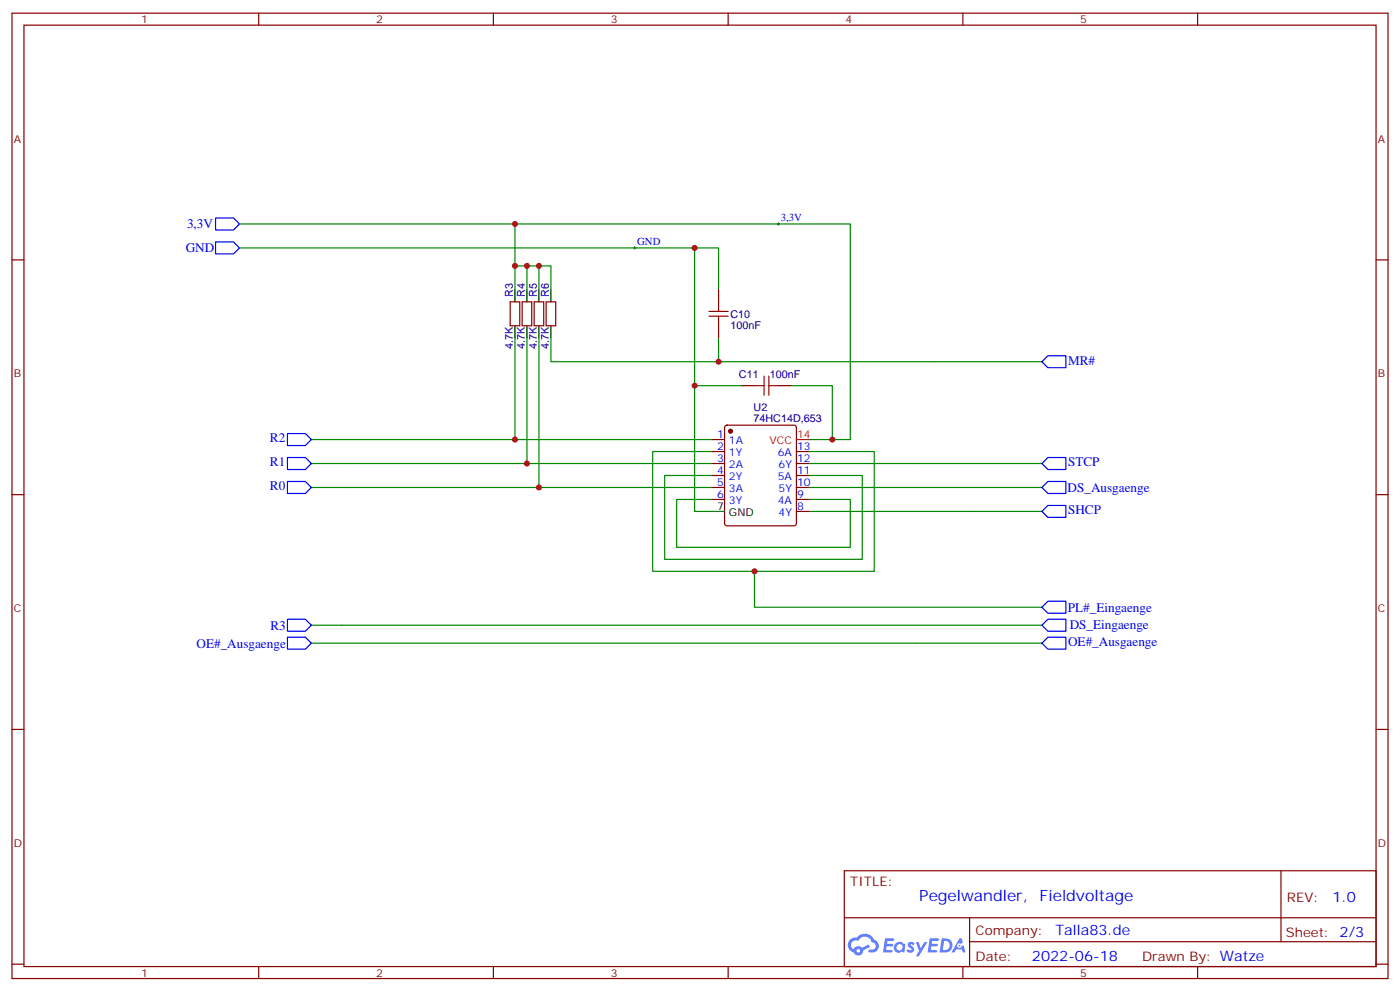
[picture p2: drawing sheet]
<svg xmlns="http://www.w3.org/2000/svg" width="412mm" height="292mm" viewBox="0 0 412 292" stroke-linecap="round" stroke-linejoin="round" font-family="sans-serif">
<g fill="none" stroke="#870000" stroke-width=".35">
<path d="M3.5 3.9h405.4v284.3h-405.4zM7.1 7.4h398.2v277.3h-398.2zM76.2 3.9v3.5M145.3 3.9v3.5M214.5 3.9v3.5M283.6 3.9v3.5M352.8 3.9v3.5M3.5 76.6h3.6M405.3 76.6h3.6M3.5 145.7h3.6M405.3 145.7h3.6M3.5 214.8h3.6"/>
<path d="M405.3 214.8h3.6M248.7 256.5h156.6v28.2h-156.6zM377.3 256.5v20.9M248.7 270.3h156.5M285.6 277.4h119.6M285.6 270.3v14.1M3.5 284h3.6M76.2 284.7v3.5M145.3 284.7v3.5M214.5 284.7v3.5M283.6 284.7v3.5M352.8 284.7v3.5"/>
<path d="M405.3 284h3.6"/>
</g>
<g fill="#5487ff">
<path d="M267.7 277.6a1.22 1.22 0 0 1 1.7 .3l-.4 .6a.47 .47 0 0 0-.3-.4 .47 .47 0 0 0-.5 .2l.1 .2a1.14 1.14 0 0 1 .8 1.8 1.14 1.14 0 0 1-1.9-.1l-.2-.1 .5-.6 .7 .4a.29 .29 0 0 0 .3-.2 .29 .29 0 0 0-.2-.3 1.04 1.04 0 0 1-.6-1.8z"/>
<path d="M260.7 276.4h2.4l.3 .2-.2 .5h-1.8l-.1 .9h1.5l.3 .4-.3 .3h-1.6l-.2 1.1 1.7 .1 .2 .3-.2 .3-2.6 .1z"/>
<path d="M273.8 276.4h2.4l.3 .2-.1 .5h-1.8l-.2 .9h1.6l.3 .4-.4 .3h-1.6l-.1 1.1 1.7 .1 .2 .3-.2 .3h-2.6z"/>
<path d="M282.6 276.4h.7l.3 1.3-.6 .3a.69 .69 0 0 0-1 .2 .69 .69 0 0 0 .4 1 .69 .69 0 0 0 .9-.6l.5-.3 .6 2.2h-.8l-.2-.8h-1.8l-.5 .8h-.8z"/>
<path d="M269.8 277.5h.8l.6 1.8 1.1-1.8h.9l-2.6 4.2h-.8l.9-1.6z"/>
<path d="M277.4 276.4l-.6 4.2h1.3a2.11 2.11 0 0 0 2.5-2.2 2.11 2.11 0 0 0-2.5-2zM278.1 277.1a1.39 1.39 0 0 1 1.7 1.5 1.39 1.39 0 0 1-1.8 1.2h-.3z"/>
<path d="M263.7 278a1.54 1.54 0 0 0-.1 2.2 1.54 1.54 0 0 0 2.2 .1l.6 .3 .3-2.3-.2-.3h-.4a1.49 1.49 0 0 0-2.4 0zM264 279a.94 .94 0 0 1 1.8 0 .94 .94 0 0 1-1.8 0z"/>
<path d="M250.4 276.8a2.18 2.18 0 0 0 1.1 3.7 1.44 1.44 0 0 0 1.6 .9 1.44 1.44 0 0 0 1.2-1.5l2-1-.5-.7-1.9 1a1.47 1.47 0 0 0-2.4 .4 1.39 1.39 0 0 1-.7-1.9 1.39 1.39 0 0 1 2-.5 2.12 2.12 0 0 1 2.2-1.3 2.12 2.12 0 0 1 1.9 1.7 1.14 1.14 0 0 1 1.1 1.4 1.14 1.14 0 0 1-1.7 .7 .43 .43 0 0 0-.5 .4 .43 .43 0 0 0 .4 .5 1.98 1.98 0 0 0 2.5-1.3 1.98 1.98 0 0 0-1.2-2.5 3.1 3.1 0 0 0-5.3-.7l-.9 .1zM252.3 280.1a.55 .55 0 0 1 1.1 0 .55 .55 0 0 1-1.1 0z"/>
<circle cx="282.6" cy="278.5" r=".26"/>
</g>
<g fill="none" stroke="#00f" stroke-width=".35">
<path d="M63.5 64.2h5.3l1.8 1.8-1.8 1.7h-5.3zM63.5 71.3h5.3l1.8 1.7-1.8 1.8h-5.3zM306.9 106.5l1.8-1.7h5.3v3.5h-5.3zM84.7 127.7h5.3l1.7 1.8-1.7 1.7h-5.3zM84.7 134.8h5.3l1.7 1.7-1.7 1.8h-5.3zM306.9 136.5l1.8-1.7h5.3v3.5h-5.3zM84.7 141.8h5.3l1.7 1.8-1.7 1.7h-5.3zM306.9 150.6l1.8-1.7h5.3v3.5h-5.3zM306.9 143.6l1.8-1.8h5.3v3.5h-5.3zM306.9 178.9l1.8-1.8h5.3v3.5h-5.3zM84.7 187.7h5.3l1.7 1.7-1.7 1.8h-5.3zM84.7 182.4h5.3l1.7 1.8-1.7 1.7h-5.3z"/>
<path d="M306.9 189.4l1.8-1.7h5.3v3.5h-5.3zM306.9 184.2l1.8-1.8h5.3v3.5h-5.3z"/>
</g>
<g fill="none" stroke="#008700" stroke-width=".35">
<path d="M70.6 73h134v40.6M70.6 66h179.9v63.5h-12.4M151.7 78.3v7.1M151.7 66v12.3h7v7.1M155.2 78.3v7.1M158.7 78.3h3.6v7.1M204.6 73h7.1v12.4M151.7 99.5v30M155.2 99.5v37M158.7 99.5v44.1M162.3 99.5v7h144.6M211.7 99.5v7"/>
<path d="M218.7 113.6h-14.1v37h5.3M232.8 113.6h12.4v15.9M91.7 136.5h118.2M91.7 129.5h118.2M209.9 133h-17.6v35.3h65.2v-35.3h-19.4M238.1 136.5h68.8M91.7 143.6h118.2M209.9 147.1h-10.6v14.1h51.2v-14.1h-12.4M209.9 140.1h-14.1v24.6h58.2v-24.6h-15.9M238.1 150.6h68.8M238.1 143.6h68.8M222.2 168.3v10.6h84.7"/>
<path d="M91.7 189.4h215.2M91.7 184.2h215.2"/>
</g>
<path d="M208.8 91.7h5.7M208.8 93.1h5.7M211.7 88.9v2.8M211.7 93.1v2.9M222.2 113.6h2.9M225.1 110.8v5.6M226.5 110.8v5.6M226.5 113.6h2.8" fill="none" stroke="#a10000" stroke-width=".35"/>
<g fill="none" stroke="#870000" stroke-width=".35">
<path d="M150.3 88.9h2.8v7.1h-2.8zM153.8 88.9h2.8v7.1h-2.8zM157.3 88.9h2.9v7.1h-2.9zM160.9 88.9h2.8v7.1h-2.8zM211.7 85.4v3.5M211.7 96v3.5M218.7 113.6h3.5M229.3 113.6h3.5M209.9 129.5h3.5M209.9 133h3.5M209.9 136.5h3.5M213.7 125.4l.4-.2h19.8l.5 .2 .2 .5v28.3l-.2 .5-.5 .2h-19.8l-.5-.3-.2-.4v-28.3z"/>
<path d="M234.6 133h3.5M234.6 136.5h3.5M209.9 140.1h3.5M209.9 143.6h3.5M209.9 147.1h3.5M234.6 140.1h3.5M234.6 143.6h3.5M234.6 147.1h3.5M234.6 150.6h3.5"/>
</g>
<path d="M186.6 73h.7M187 72.7v.7M229 66h.7M229.3 65.6v.7" fill="none" stroke="#000" stroke-width=".29"/>
<path d="M151.7 85.4v3.5M151.7 96v3.5M155.2 85.4v3.5M155.2 96v3.5M158.7 85.4v3.5M158.7 96v3.5M162.3 85.4v3.5M162.3 96v3.5M209.9 150.6h3.5" fill="none" stroke="#000" stroke-width=".35"/>
<circle cx="215.2" cy="127" r=".53" fill="#870000" stroke="#870000" stroke-width=".35"/>
<path d="M234.6 129.5h3.5" fill="none" stroke="#f00" stroke-width=".35"/>
<g fill="#c00">
<circle cx="245.2" cy="129.5" r=".88"/>
<circle cx="151.7" cy="66" r=".88"/>
<circle cx="158.8" cy="143.6" r=".88"/>
<circle cx="222.3" cy="168.3" r=".88"/>
<circle cx="158.8" cy="78.3" r=".88"/>
<circle cx="155.2" cy="78.3" r=".88"/>
<circle cx="151.7" cy="78.3" r=".88"/>
<circle cx="211.7" cy="106.5" r=".88"/>
<circle cx="204.6" cy="73" r=".88"/>
<circle cx="151.7" cy="129.5" r=".88"/>
<circle cx="155.2" cy="136.5" r=".88"/>
<circle cx="204.6" cy="113.6" r=".88"/>
</g>
<g font-size="4.6" fill="#00f">
<text x="270.8" y="265.5">Pegelwandler,</text>
<text x="306.2" y="265.5">Fieldvoltage</text>
</g>
<g font-size="4.2" fill="#00f">
<text x="392.5" y="265.7">1.0</text>
<text x="310.9" y="275.3">Talla83.de</text>
<text x="304" y="283.1">2022-06-18</text>
</g>
<g font-size="3.9" fill="#00f">
<text x="55.1" y="67.1">3,3V</text>
<text x="54.7" y="74.2">GND</text>
<text x="314.6" y="107.4">MR#</text>
<text x="79.5" y="130.3">R2</text>
<text x="79.5" y="137.4">R1</text>
<text x="314.6" y="137.4">STCP</text>
<text x="79.5" y="144.4">R0</text>
<text x="314.5" y="144.9">DS_Ausgaenge</text>
<text x="314.6" y="151.5">SHCP</text>
<text x="79.6" y="185.5">R3</text>
<text x="314.6" y="180.3">PL#_Eingaenge</text>
<text x="315.1" y="185.4">DS_Eingaenge</text>
<text x="57.9" y="190.7">OE#_Ausgaenge</text>
<text x="314.6" y="190.3">OE#_Ausgaenge</text>
</g>
<g font-size="3.9" fill="#800">
<text x="250.5" y="261.1">TITLE:</text>
<text x="379.1" y="265.7">REV:</text>
<text x="287.4" y="275.3">Company:</text>
<text x="378.7" y="275.9">Sheet: 2/3</text>
<text x="287.4" y="282.9">Date:</text>
<text x="336.4" y="283">Drawn By: Watze</text>
</g>
<g font-size="3.2" fill="#800">
<text x="41.6" y="6.9">1</text>
<text x="110.8" y="6.9">2</text>
<text x="179.9" y="6.9">3</text>
<text x="249.1" y="6.9">4</text>
<text x="318.2" y="6.9">5</text>
<text x="4.1" y="42">A</text>
<text x="405.9" y="42">A</text>
<text x="4.1" y="111.1">B</text>
<text x="405.9" y="111.1">B</text>
<text x="4.1" y="180.3">C</text>
<text x="405.9" y="180.3">C</text>
<text x="4.1" y="249.4">D</text>
<text x="405.9" y="249.4">D</text>
<text x="41.6" y="287.7">1</text>
<text x="110.8" y="287.7">2</text>
<text x="179.9" y="287.7">3</text>
<text x="249.1" y="287.7">4</text>
<text x="318.2" y="287.7">5</text>
</g>
<g font-size="3.2" fill="#00f">
<text x="230" y="65.1">3,3V</text>
<text x="187.7" y="72.1">GND</text>
<text x="211.2" y="129.1">1</text>
<text x="214.7" y="130.9">1A</text>
<text x="211.2" y="132.6">2</text>
<text x="211.2" y="136.2">3</text>
<text x="214.7" y="134.4">1Y</text>
<text x="214.7" y="137.9">2A</text>
<text x="229.1" y="134.4">6A</text>
<text x="229.3" y="137.9">6Y</text>
<text x="234.8" y="136.2">12</text>
<text x="234.8" y="132.6">13</text>
<text x="211.2" y="139.7">4</text>
<text x="211.2" y="143.2">5</text>
<text x="214.7" y="141.5">2Y</text>
<text x="229.1" y="141.5">5A</text>
<text x="234.8" y="143.2">10</text>
<text x="234.8" y="139.7">11</text>
<text x="211.2" y="146.8">6</text>
<text x="214.7" y="145">3A</text>
<text x="214.7" y="148.5">3Y</text>
<text x="229.1" y="148.5">4A</text>
<text x="229.3" y="145">5Y</text>
<text x="234.8" y="146.8">9</text>
<text x="229.3" y="152">4Y</text>
<text x="234.8" y="150.3">8</text>
</g>
<g font-size="3.2" fill="#000080">
<text x="151.1" y="87.5" transform="rotate(-90 151.1 87.5)">R3</text>
<text x="154.6" y="87.5" transform="rotate(-90 154.6 87.5)">R4</text>
<text x="158.2" y="87.5" transform="rotate(-90 158.2 87.5)">R5</text>
<text x="161.7" y="87.5" transform="rotate(-90 161.7 87.5)">R6</text>
<text x="215.2" y="93.6">C10</text>
<text x="215.2" y="96.8">100nF</text>
<text x="151.1" y="102.9" transform="rotate(-90 151.1 102.9)">4.7K</text>
<text x="154.6" y="102.9" transform="rotate(-90 154.6 102.9)">4.7K</text>
<text x="158.2" y="102.9" transform="rotate(-90 158.2 102.9)">4.7K</text>
<text x="161.7" y="102.9" transform="rotate(-90 161.7 102.9)">4.7K</text>
<text x="217.7" y="111.2">C11</text>
<text x="226.7" y="111.2">100nF</text>
<text x="222" y="124.2">74HC14D,653</text>
<text x="222" y="121.1">U2</text>
</g>
<g font-size="3.2" fill="#f00">
<text x="226.7" y="130.9">VCC</text>
<text x="234.8" y="129.1">14</text>
</g>
<g font-size="3.2">
<text x="211.2" y="150.3">7</text>
<text x="214.7" y="152">GND</text>
</g>
</svg>
